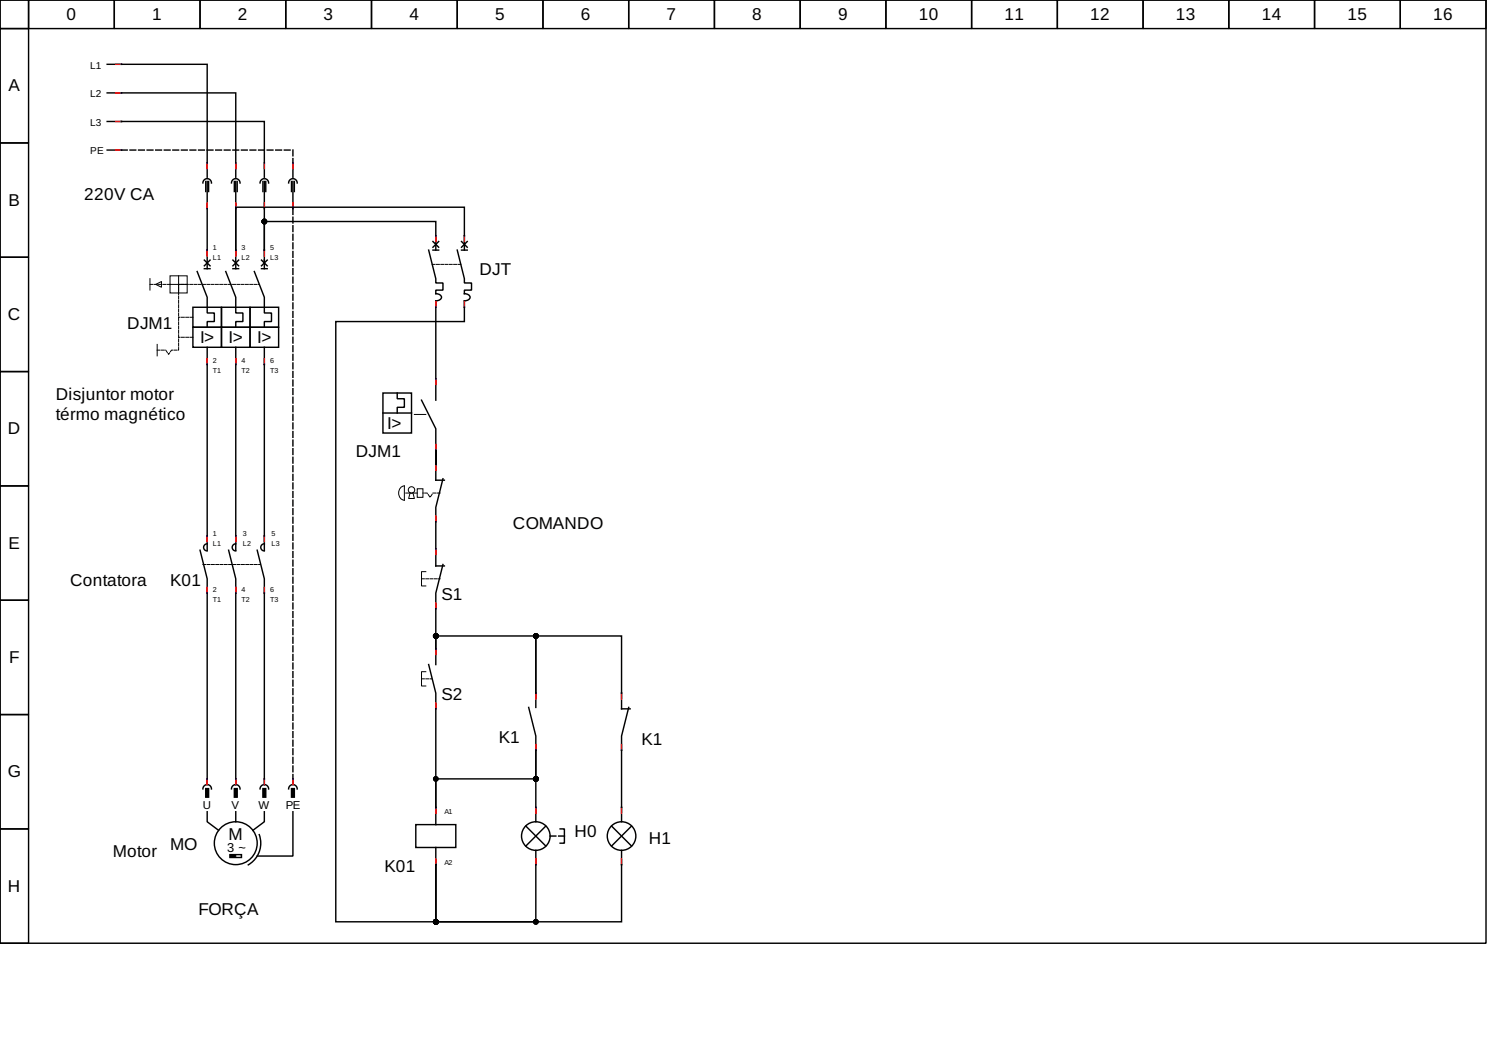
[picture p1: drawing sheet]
<svg xmlns="http://www.w3.org/2000/svg" width="297mm" height="210mm" viewBox="0 0 297 210" stroke-linecap="round" stroke-linejoin="round" font-family="sans-serif">
<g fill="none" stroke="#000" stroke-width=".29">
<path d="M0 0h296.8v188.4h-296.8zM0 0h5.7v5.7h-5.7zM5.7 0h17.1v5.7h-17.1zM22.8 0h17.2v5.7h-17.2zM40 0h17.1v5.7h-17.1zM57.1 0h17.1v5.7h-17.1zM74.2 0h17.1v5.7h-17.1zM91.3 0h17.2v5.7h-17.2zM108.5 0h17.1v5.7h-17.1zM125.6 0h17.1v5.7h-17.1zM142.7 0h17.1v5.7h-17.1zM159.8 0h17.2v5.7h-17.2z"/>
<path d="M177 0h17.1v5.7h-17.1zM194.1 0h17.1v5.7h-17.1zM211.2 0h17.1v5.7h-17.1zM228.3 0h17.2v5.7h-17.2zM245.5 0h17.1v5.7h-17.1zM262.6 0h17.1v5.7h-17.1zM279.7 0h17.1v5.7h-17.1zM0 5.7h5.7v22.8h-5.7zM21.4 12.8h20v19.7M21.4 18.6h25.7v13.9M0 28.5h5.7v22.9h-5.7zM21.4 24.3h31.4v8.2"/>
<path d="M21.4 30h2.9M41.1 36.2v2M41.3 35.7a.86 .86 0 0 0-.8 .8M41.4 32.8v2.6M41.4 36.2v5.2M41.5 35.7a.86 .86 0 0 1 .7 .8M41.7 36.2v2M46.8 36.2v2M47 35.7a.86 .86 0 0 0-.8 .8M47.1 32.8v2.6M47.1 36.2v5.2M47.2 35.7a.86 .86 0 0 1 .8 .8"/>
<path d="M47.4 36.2v2M52.5 36.2v2M52.7 35.7a.86 .86 0 0 0-.8 .8M52.8 32.8v2.6M52.8 36.2v5.2M52.9 35.7a.86 .86 0 0 1 .8 .8M53.1 36.2v2M58.2 36.2v2M58.4 35.7a.86 .86 0 0 0-.7 .8M58.5 32.8v2.6M58.5 36.2v5.2M58.6 35.7a.86 .86 0 0 1 .8 .8"/>
<path d="M58.8 36.2v2M0 51.4h5.7v22.8h-5.7zM39.4 54.2l2 5.2v3.1h1.4v1.7h-1.4v1.2M40.8 51.9l1.2 1.2M40.8 53.7h1.2M41.4 41.7v12M42 51.9l-1.2 1.2M45.1 54.2l2 5.2v3.1h1.4v1.7h-1.4v1.2M46.5 51.9l1.2 1.2M46.5 53.7h1.2M47.1 49.9v3.8M47.1 41.7v8.2"/>
<path d="M47.1 49.9v-8.5h45.7v8.5M47.7 51.9l-1.2 1.2M50.8 54.2l2 5.2v3.1h1.4v1.7h-1.4v1.2M52.2 51.9l1.2 1.2M52.2 53.7h1.2M52.8 49.9v3.8M52.8 41.7v8.2M52.8 49.9v-5.7h34.3v5.7M53.4 51.9l-1.2 1.2M85.6 49.9l1.5 5.8v.8h1.4v1.4h-1.4v.8a.85 .85 0 0 1 1 .9l-.6 .4-.4 .1v19.8M86.5 48.2l1.1 1.2M86.5 49.9h1.1"/>
<path d="M87.6 48.2l-1.1 1.2M91.3 49.9l1.5 5.8v.8h1.4v1.4h-1.4v.8a.85 .85 0 0 1 1 .9l-.6 .4-.4 .1v4.1h-25.7v119.9h20v-11.4M92.2 48.2l1.1 1.2M92.2 49.9h1.1M93.3 48.2l-1.1 1.2M0 74.2h5.7v22.8h-5.7zM38.5 61.4h5.7v4h-5.7zM38.5 65.4h5.7v4h-5.7zM41.4 69.4v40.5M44.2 65.4h5.7v4h-5.7zM44.2 61.4h5.7v4h-5.7zM47.1 69.4v40.5"/>
<path d="M49.9 65.4h5.8v4h-5.8zM49.9 61.4h5.8v4h-5.8zM52.8 69.4v40.5M76.5 78.5h5.7v8h-5.7zM79.3 78.5v1.1h1.5v1.7h-1.5v1.2M84.2 79.9l2.9 5.7v10.3h1.7M0 97h5.7v22.9h-5.7zM76.5 82.5h5.7M88.5 95.6l-1.4 5.7v8.3M0 119.9h5.7v22.8h-5.7zM40 109.9l1.4 5.7v41.1M41.4 108.6a.71 .71 0 0 0-.7 .7 .71 .71 0 0 0 .7 .7"/>
<path d="M45.7 109.9l1.4 5.7v41.1M47.1 108.6a.71 .71 0 0 0-.7 .7 .71 .71 0 0 0 .7 .7M51.4 109.9l1.4 5.7v41.1M52.8 108.6a.71 .71 0 0 0-.7 .7 .71 .71 0 0 0 .7 .7M87.1 109.9v3.1h1.7M88.5 112.7l-1.4 5.8v2.8M85.6 132.7l1.5 5.7v2.9M87.1 129.9v2.8M87.1 121.6v8v-2.6h19.9v11.4M107 138.4v-11.4h17.2v14.6h1.7M107 138.4v2.9M0 142.7h5.7v22.8h-5.7z"/>
<path d="M41.3 156.7a.86 .86 0 0 0-.8 .9M41.5 156.7a.86 .86 0 0 1 .7 .9M47 156.7a.86 .86 0 0 0-.8 .9M47.2 156.7a.86 .86 0 0 1 .8 .9M52.7 156.7a.86 .86 0 0 0-.8 .9M52.9 156.7a.86 .86 0 0 1 .8 .9M58.4 156.7a.86 .86 0 0 0-.7 .9M58.5 155.6v1.1M58.6 156.7a.86 .86 0 0 1 .8 .9M87.1 141.6v19.7M105.6 141.3l1.4 5.7v2.8M107 149.8v5.8h-19.9v5.7"/>
<path d="M107 149.8v14.3M125.6 141.3l-1.4 5.7v17.1M0 165.5h5.7v22.9h-5.7zM41.4 162.1v2l2.3 1.7M46 170.7h2.2v.6h-2.2zM47.1 162.1v2M51.8 166.7a5 5 0 0 1-2.2 6M52.8 162.1v2l-2.3 1.7M58.5 162.1v8.9h-7.1M83.1 164.7h8v4.6h-8zM87.1 161.3v3.4M87.1 169.3v3.4"/>
<path d="M105 165l4 4M107 169.8v14.3h-19.9v-11.4M109 165l-4 4M111.9 165.5h.8v2.9h-.8M122.2 165l4 4M124.2 169.8v14.3h-37.1v-11.4M126.2 165l-4 4"/>
<circle cx="47.1" cy="168.4" r="4.3"/>
<circle cx="107" cy="167" r="2.85"/>
<circle cx="124.2" cy="167" r="2.85"/>
</g>
<g fill="none" stroke="#f00" stroke-width=".29">
<path d="M23.1 12.8h1.2M23.1 18.6h1.2M23.1 24.3h1.2M23.1 30h1.2M41.4 32.5v1.2M47.1 32.5v1.2M52.8 32.5v1.2M58.5 32.5v1.2M41.4 49.9v1.2M41.4 40.5v1.2M47.1 40.5v1.2M47.1 49.9v1.2"/>
<path d="M52.8 49.9v1.2M52.8 40.5v1.2M58.5 40.5v1.2M87.1 47.1v1.1M92.8 47.1v1.1M41.4 71.6v1.2M47.1 71.6v1.2M52.8 71.6v1.2M87.1 75.6v1.2M87.1 60.2v1.2M92.8 60.2v1.2M87.1 88.8v1.1"/>
<path d="M87.1 92.8v1.1M41.4 107v1.2M41.4 117.3v1.2M47.1 107v1.2M47.1 117.3v1.2M52.8 107v1.2M52.8 117.3v1.2M87.1 103v1.2M87.1 109.6v1.1M87.1 120.4v1.2M87.1 129.6v1.1M107 138.4v1.2"/>
<path d="M124.2 138.4v1.2M41.4 155.6v1.1M47.1 155.6v1.1M52.8 155.6v1.1M58.5 155.6v1.1M87.1 140.4v1.2M107 148.7v1.1M124.2 148.7v1.1M87.1 161.3v1.1M87.1 171.5v1.2M107 161.3v1.1M107 171.5v1.2"/>
<path d="M124.2 161.3v1.1M124.2 171.5v1.2"/>
</g>
<g fill="none" stroke="#00f" stroke-width=".29">
<path d="M24.3 12.8h.1M24.3 18.6h.1M24.3 24.3h.1M24.3 30h.1M41.4 32.5h.1M47.1 32.5h.1M52.8 32.5h.1M58.5 32.5h.1M41.4 49.9h.1M41.4 41.7h.1M47.1 41.7h.1M47.1 49.9h.1"/>
<path d="M52.8 49.9h.1M52.8 41.7h.1M58.5 41.7h.1M87.1 47.1h.1M92.8 47.1h.1M41.4 72.8h.1M47.1 72.8h.1M52.8 72.8h.1M87.1 75.6h.1M87.1 61.4h.1M92.8 61.4h.1M87.1 89.9h.1"/>
<path d="M87.1 92.8h.1M41.4 107h.1M41.4 118.5h.1M47.1 107h.1M47.1 118.5h.1M52.8 107h.1M52.8 118.5h.1M87.1 104.2h.1M87.1 109.6h.1M87.1 121.6h.1M87.1 129.6h.1M107 138.4h.1"/>
<path d="M124.2 138.4h.1M41.4 155.6h.1M47.1 155.6h.1M52.8 155.6h.1M58.5 155.6h.1M87.1 141.6h.1M107 149.8h.1M124.2 149.8h.1M87.1 161.3h.1M87.1 172.7h.1M107 161.3h.1M107 172.7h.1"/>
<path d="M124.2 161.3h.1M124.2 172.7h.1"/>
</g>
<path d="M30 56.8h4M86.3 52.8h5.7M31.4 69.9h1.7l.6 .9 .6-.9h1.4v-13.1h16M38.5 63.4h-2.8M38.5 67.4h-2.8M83.3 98.5h-2.5M87.9 98.5h-1.4l-.6 .8-.6-.8h-.8M40.5 112.7h11.4M84.2 115.6h3.7M84.2 135.6h2" fill="none" stroke="#000" stroke-width=".2" stroke-dasharray=".6 .3"/>
<g fill="#000" stroke="#000" stroke-width=".29">
<path d="M41.1 157.5h.6v1.7h-.6z" fill-rule="evenodd"/>
<path d="M46.8 157.5h.6v1.7h-.6z" fill-rule="evenodd"/>
<path d="M52.5 157.5h.6v1.7h-.6z" fill-rule="evenodd"/>
<path d="M58.2 157.5h.6v1.7h-.6z" fill-rule="evenodd"/>
<circle cx="52.8" cy="44.2" r=".43"/>
<circle cx="87.1" cy="127" r=".43"/>
<circle cx="107" cy="127" r=".43"/>
<circle cx="87.1" cy="155.6" r=".43"/>
<circle cx="107" cy="155.6" r=".43"/>
<circle cx="87.1" cy="184.1" r=".43"/>
<circle cx="107" cy="184.1" r=".43"/>
</g>
<path d="M46 170.7h1.1v.6h-1.1z" fill-rule="evenodd" fill="#000" stroke="#000" stroke-width=".2"/>
<g fill="none" stroke="#000" stroke-width=".2">
<path d="M30 55.6v2.3M31.1 56.8l1.2-.6v1.2zM34 55.1h3.4v3.4h-3.4zM34 56.8h3.4M35.7 55.1v3.4M31.4 68.8v2.3M80.1 97.3l.7-.3v2.9a1.51 1.51 0 0 1-.7-2.6zM81.9 98.4l-.3 1.2h1.2l-.3-1.2M82.8 82.8h2.3M83.3 97.6h1.2v1.7h-1.2zM85.1 114.2h-.9v2.8h.9M85.1 134.1h-.9v2.9h.9"/>
<circle cx="82.2" cy="97.8" r=".64"/>
</g>
<path d="M24.3 30h34.2v2.5M58.5 41.7v113.9M109.9 167h2.8" fill="none" stroke="#000" stroke-width=".29" stroke-dasharray="1.1 .6"/>
<g font-size="3.4">
<text x="13.3" y="4">0</text>
<text x="30.4" y="4">1</text>
<text x="47.5" y="4">2</text>
<text x="64.6" y="4">3</text>
<text x="81.8" y="4">4</text>
<text x="98.9" y="4">5</text>
<text x="116" y="4">6</text>
<text x="133.2" y="4">7</text>
<text x="150.3" y="4">8</text>
<text x="167.4" y="4">9</text>
<text x="183.5" y="4">10</text>
<text x="200.7" y="4">11</text>
<text x="217.8" y="4">12</text>
<text x="234.9" y="4">13</text>
<text x="252" y="4">14</text>
<text x="269.2" y="4">15</text>
<text x="286.3" y="4">16</text>
<text x="1.7" y="18.3">A</text>
<text x="1.7" y="41.1">B</text>
<text x="16.8" y="40">220V CA</text>
<text x="95.8" y="54.9">DJT</text>
<text x="1.6" y="63.9">C</text>
<text x="25.4" y="65.6">DJM1</text>
<text x="40" y="68.5">I&gt;</text>
<text x="45.7" y="68.5">I&gt;</text>
<text x="51.4" y="68.5">I&gt;</text>
<text x="11.1" y="79.9">Disjuntor motor</text>
<text x="11.1" y="83.9">térmo magnético</text>
<text x="1.6" y="86.8">D</text>
<text x="77.4" y="85.6">I&gt;</text>
<text x="71.1" y="91.3">DJM1</text>
<text x="102.5" y="105.6">COMANDO</text>
<text x="1.7" y="109.6">E</text>
<text x="14" y="117">Contatora</text>
<text x="34" y="117">K01</text>
<text x="88.2" y="119.9">S1</text>
<text x="1.9" y="132.4">F</text>
<text x="88.2" y="139.9">S2</text>
<text x="99.6" y="148.4">K1</text>
<text x="128.2" y="148.7">K1</text>
<text x="1.6" y="155.3">G</text>
<text x="45.7" y="167.8">M</text>
<text x="114.7" y="167.3">H0</text>
<text x="22.5" y="171.3">Motor</text>
<text x="34" y="169.8">MO</text>
<text x="129.6" y="168.5">H1</text>
<text x="1.6" y="178.1">H</text>
<text x="76.8" y="174.1">K01</text>
<text x="39.7" y="182.7">FORÇA</text>
</g>
<text font-size="2.6" x="45.4" y="170.1">3 ~</text>
<g font-size="2.3">
<text x="40.5" y="161.6">U</text>
<text x="46.2" y="161.6">V</text>
<text x="51.7" y="161.6">W</text>
<text x="57.1" y="161.6">PE</text>
</g>
<g font-size="2">
<text x="18" y="13.7">L1</text>
<text x="18" y="19.4">L2</text>
<text x="18" y="25.1">L3</text>
<text x="18" y="30.8">PE</text>
</g>
<g font-size="1.4">
<text x="42.5" y="49.9">1</text>
<text x="42.5" y="51.9">L1</text>
<text x="48.2" y="49.9">3</text>
<text x="48.2" y="51.9">L2</text>
<text x="53.9" y="49.9">5</text>
<text x="53.9" y="51.9">L3</text>
<text x="42.5" y="72.5">2</text>
<text x="42.5" y="74.5">T1</text>
<text x="48.2" y="72.5">4</text>
<text x="48.2" y="74.5">T2</text>
<text x="53.9" y="72.5">6</text>
<text x="53.9" y="74.5">T3</text>
<text x="42.5" y="107">1</text>
<text x="48.5" y="107">3</text>
<text x="54.2" y="107">5</text>
<text x="42.5" y="109">L1</text>
<text x="48.5" y="109">L2</text>
<text x="54.2" y="109">L3</text>
<text x="42.5" y="118.2">2</text>
<text x="48.2" y="118.2">4</text>
<text x="53.9" y="118.2">6</text>
<text x="42.5" y="120.2">T1</text>
<text x="48.2" y="120.2">T2</text>
<text x="53.9" y="120.2">T3</text>
<text x="88.8" y="162.5">A1</text>
<text x="88.8" y="172.8">A2</text>
</g>
</svg>
